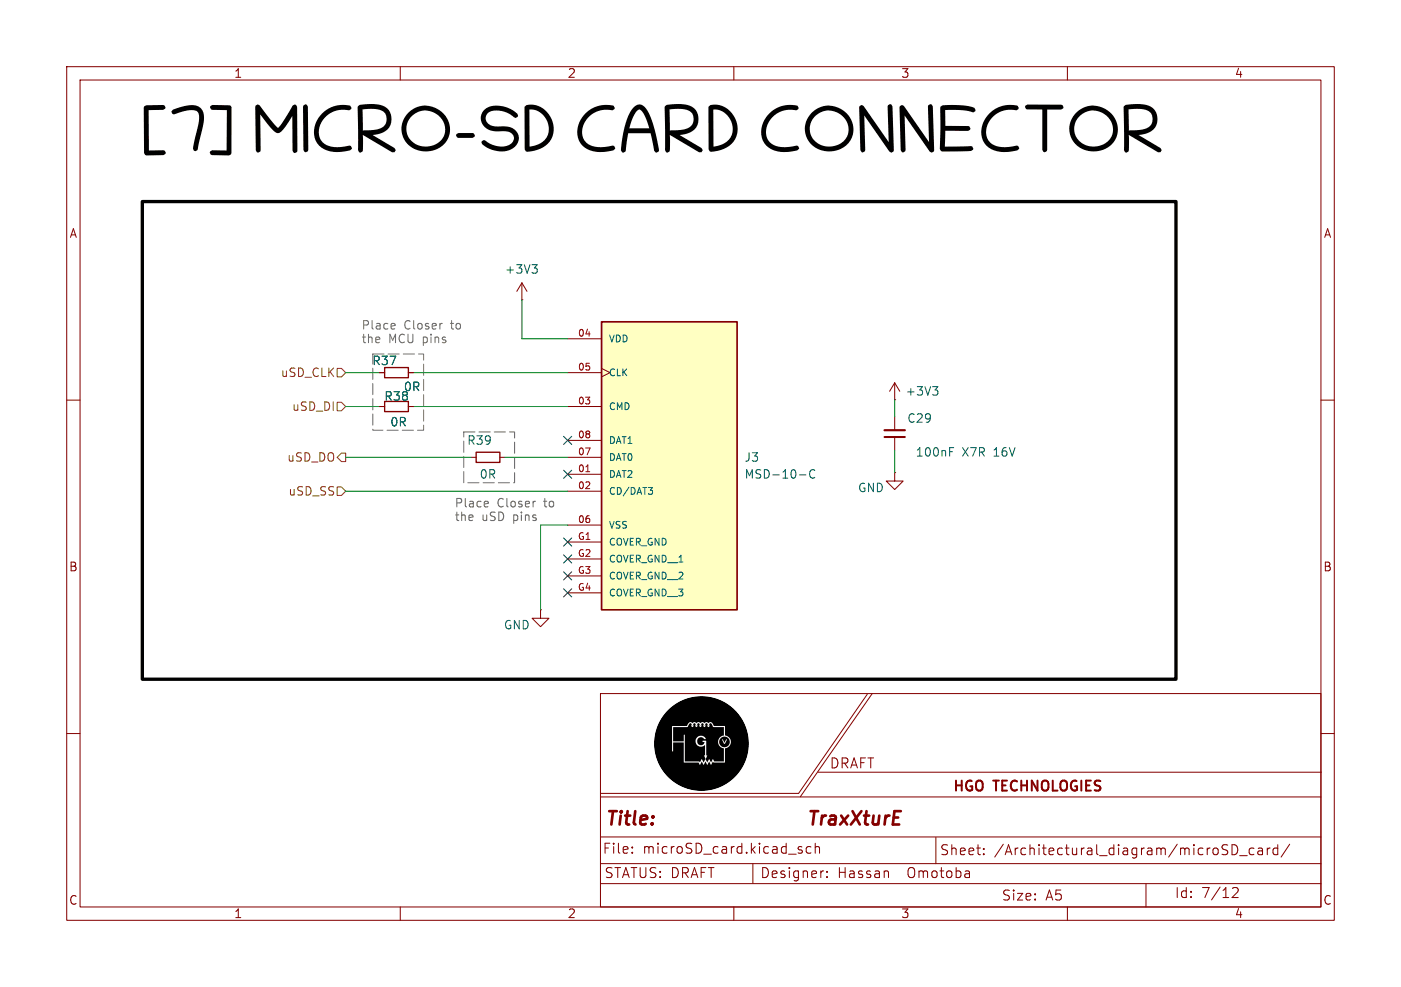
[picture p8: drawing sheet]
(kicad_sch
 (version 20231120)
 (generator "eeschema")
 (generator_version "8.0")
 (paper "A5")
 (title_block
  (title "              TraxXturE")
  (rev "0.0")
  (company "HGO TECHNOLOGIES")
  (comment 1 "1.0")
  (comment 2 "Hassan  Omotoba")
  (comment 3 "DRAFT"))
 (lib_symbols
  (symbol "Device:C_Small"
   (pin_numbers hide)
   (pin_names
    (offset 0.254) hide) (exclude_from_sim no) (in_bom yes) (on_board yes)
   (property "Reference" "C" (at 0.254 1.778 0) (effects (font (size 1.27 1.27)) (justify left)))
   (property "Value" "C_Small" (at 0.254 -2.032 0) (effects (font (size 1.27 1.27)) (justify left)))
   (property "Footprint" "" (at 0 0 0) (effects (font (size 1.27 1.27)) (hide yes)))
   (property "Datasheet" "~" (at 0 0 0) (effects (font (size 1.27 1.27)) (hide yes)))
   (property "Description" "Unpolarized capacitor, small symbol" (at 0 0 0) (effects (font (size 1.27 1.27)) (hide yes)))
   (symbol "C_Small_0_1"
    (polyline (pts (xy -1.524 -0.508) (xy 1.524 -0.508)) (stroke (width 0.3302) (type default)) (fill (type none)))
    (polyline (pts (xy -1.524 0.508) (xy 1.524 0.508)) (stroke (width 0.3048) (type default)) (fill (type none))))
   (symbol "C_Small_1_1"
    (pin passive line (at 0 2.54 270) (length 2.032) (name "~" (effects (font (size 1.27 1.27)))) (number "1" (effects (font (size 1.27 1.27)))))
    (pin passive line (at 0 -2.54 90) (length 2.032) (name "~" (effects (font (size 1.27 1.27)))) (number "2" (effects (font (size 1.27 1.27)))))))
  (symbol "Device:R_Small"
   (pin_numbers hide)
   (pin_names
    (offset 0.254) hide) (exclude_from_sim no) (in_bom yes) (on_board yes)
   (property "Reference" "R" (at 0.762 0.508 0) (effects (font (size 1.27 1.27)) (justify left)))
   (property "Value" "R_Small" (at 0.762 -1.016 0) (effects (font (size 1.27 1.27)) (justify left)))
   (property "Footprint" "" (at 0 0 0) (effects (font (size 1.27 1.27)) (hide yes)))
   (property "Datasheet" "~" (at 0 0 0) (effects (font (size 1.27 1.27)) (hide yes)))
   (property "Description" "Resistor, small symbol" (at 0 0 0) (effects (font (size 1.27 1.27)) (hide yes)))
   (symbol "R_Small_0_1"
    (rectangle (start -0.762 1.778) (end 0.762 -1.778) (stroke (width 0.2032) (type default)) (fill (type none))))
   (symbol "R_Small_1_1"
    (pin passive line (at 0 2.54 270) (length 0.762) (name "~" (effects (font (size 1.27 1.27)))) (number "1" (effects (font (size 1.27 1.27)))))
    (pin passive line (at 0 -2.54 90) (length 0.762) (name "~" (effects (font (size 1.27 1.27)))) (number "2" (effects (font (size 1.27 1.27)))))))
  (symbol "MSD-10-C:MSD-10-C"
   (pin_names
    (offset 1.016)) (exclude_from_sim no) (in_bom yes) (on_board yes)
   (property "Reference" "J" (at -10.16 18.542 0) (effects (font (size 1.27 1.27)) (justify left bottom)))
   (property "Value" "MSD-10-C" (at -10.16 -27.94 0) (effects (font (size 1.27 1.27)) (justify left bottom)))
   (property "Footprint" "MSD-10-C:CUI_MSD-10-C" (at 0 0 0) (effects (font (size 1.27 1.27)) (justify bottom) (hide yes)))
   (property "Datasheet" "" (at 0 0 0) (effects (font (size 1.27 1.27)) (hide yes)))
   (property "Description" "" (at 0 0 0) (effects (font (size 1.27 1.27)) (hide yes)))
   (property "PARTREV" "1.0" (at 0 0 0) (effects (font (size 1.27 1.27)) (justify bottom) (hide yes)))
   (property "STANDARD" "Manufacturer Recommendations" (at 0 0 0) (effects (font (size 1.27 1.27)) (justify bottom) (hide yes)))
   (property "MAXIMUM_PACKAGE_HEIGHT" "2.07mm" (at 0 0 0) (effects (font (size 1.27 1.27)) (justify bottom) (hide yes)))
   (property "MANUFACTURER" "CUI Devices" (at 0 0 0) (effects (font (size 1.27 1.27)) (justify bottom) (hide yes)))
   (symbol "MSD-10-C_0_0"
    (rectangle (start -10.16 -25.4) (end 10.16 17.78) (stroke (width 0.254) (type default)) (fill (type background)))
    (pin bidirectional line (at -15.24 -5.08 0) (length 5.08) (name "DAT2" (effects (font (size 1.016 1.016)))) (number "01" (effects (font (size 1.016 1.016)))))
    (pin bidirectional line (at -15.24 -7.62 0) (length 5.08) (name "CD/DAT3" (effects (font (size 1.016 1.016)))) (number "02" (effects (font (size 1.016 1.016)))))
    (pin bidirectional line (at -15.24 5.08 0) (length 5.08) (name "CMD" (effects (font (size 1.016 1.016)))) (number "03" (effects (font (size 1.016 1.016)))))
    (pin power_in line (at -15.24 15.24 0) (length 5.08) (name "VDD" (effects (font (size 1.016 1.016)))) (number "04" (effects (font (size 1.016 1.016)))))
    (pin input clock (at -15.24 10.16 0) (length 5.08) (name "CLK" (effects (font (size 1.016 1.016)))) (number "05" (effects (font (size 1.016 1.016)))))
    (pin power_in line (at -15.24 -12.7 0) (length 5.08) (name "VSS" (effects (font (size 1.016 1.016)))) (number "06" (effects (font (size 1.016 1.016)))))
    (pin bidirectional line (at -15.24 -2.54 0) (length 5.08) (name "DAT0" (effects (font (size 1.016 1.016)))) (number "07" (effects (font (size 1.016 1.016)))))
    (pin bidirectional line (at -15.24 0 0) (length 5.08) (name "DAT1" (effects (font (size 1.016 1.016)))) (number "08" (effects (font (size 1.016 1.016)))))
    (pin power_in line (at -15.24 -15.24 0) (length 5.08) (name "COVER_GND" (effects (font (size 1.016 1.016)))) (number "G1" (effects (font (size 1.016 1.016)))))
    (pin power_in line (at -15.24 -17.78 0) (length 5.08) (name "COVER_GND__1" (effects (font (size 1.016 1.016)))) (number "G2" (effects (font (size 1.016 1.016)))))
    (pin power_in line (at -15.24 -20.32 0) (length 5.08) (name "COVER_GND__2" (effects (font (size 1.016 1.016)))) (number "G3" (effects (font (size 1.016 1.016)))))
    (pin power_in line (at -15.24 -22.86 0) (length 5.08) (name "COVER_GND__3" (effects (font (size 1.016 1.016)))) (number "G4" (effects (font (size 1.016 1.016)))))))
  (symbol "power:GND"
   (power)
   (pin_numbers hide)
   (pin_names
    (offset 0) hide) (exclude_from_sim no) (in_bom yes) (on_board yes)
   (property "Reference" "#PWR" (at 0 -6.35 0) (effects (font (size 1.27 1.27)) (hide yes)))
   (property "Value" "GND" (at 0 -3.81 0) (effects (font (size 1.27 1.27))))
   (property "Footprint" "" (at 0 0 0) (effects (font (size 1.27 1.27)) (hide yes)))
   (property "Datasheet" "" (at 0 0 0) (effects (font (size 1.27 1.27)) (hide yes)))
   (property "Description" "Power symbol creates a global label with name \"GND\" , ground" (at 0 0 0) (effects (font (size 1.27 1.27)) (hide yes)))
   (symbol "GND_0_1"
    (polyline (pts (xy 0 0) (xy 0 -1.27) (xy 1.27 -1.27) (xy 0 -2.54) (xy -1.27 -1.27) (xy 0 -1.27)) (stroke (width 0) (type default)) (fill (type none))))
   (symbol "GND_1_1"
    (pin power_in line (at 0 0 270) (length 0) (name "~" (effects (font (size 1.27 1.27)))) (number "1" (effects (font (size 1.27 1.27)))))))
  (symbol "power:VCC"
   (power)
   (pin_numbers hide)
   (pin_names
    (offset 0) hide) (exclude_from_sim no) (in_bom yes) (on_board yes)
   (property "Reference" "#PWR" (at 0 -3.81 0) (effects (font (size 1.27 1.27)) (hide yes)))
   (property "Value" "VCC" (at 0 3.556 0) (effects (font (size 1.27 1.27))))
   (property "Footprint" "" (at 0 0 0) (effects (font (size 1.27 1.27)) (hide yes)))
   (property "Datasheet" "" (at 0 0 0) (effects (font (size 1.27 1.27)) (hide yes)))
   (property "Description" "Power symbol creates a global label with name \"VCC\"" (at 0 0 0) (effects (font (size 1.27 1.27)) (hide yes)))
   (symbol "VCC_0_1"
    (polyline (pts (xy -0.762 1.27) (xy 0 2.54)) (stroke (width 0) (type default)) (fill (type none)))
    (polyline (pts (xy 0 0) (xy 0 2.54)) (stroke (width 0) (type default)) (fill (type none)))
    (polyline (pts (xy 0 2.54) (xy 0.762 1.27)) (stroke (width 0) (type default)) (fill (type none))))
   (symbol "VCC_1_1"
    (pin power_in line (at 0 0 90) (length 0) (name "~" (effects (font (size 1.27 1.27)))) (number "1" (effects (font (size 1.27 1.27))))))))
 (no_connect
  (at 85.09 86.36))
 (no_connect
  (at 85.09 83.82))
 (no_connect
  (at 85.09 88.9))
 (no_connect
  (at 85.09 71.12))
 (no_connect
  (at 85.09 81.28))
 (no_connect
  (at 85.09 66.04))
 (wire
  (pts (xy 51.816 60.96) (xy 56.896 60.96))
  (stroke (width 0) (type default)))
 (wire
  (pts (xy 61.976 55.88) (xy 85.09 55.88))
  (stroke (width 0) (type default)))
 (wire
  (pts (xy 134.112 59.944) (xy 134.112 62.484))
  (stroke (width 0) (type default)))
 (wire
  (pts (xy 61.976 60.96) (xy 85.09 60.96))
  (stroke (width 0) (type default)))
 (wire
  (pts (xy 75.692 68.58) (xy 85.09 68.58))
  (stroke (width 0) (type default)))
 (wire
  (pts (xy 51.816 68.58) (xy 70.612 68.58))
  (stroke (width 0) (type default)))
 (wire
  (pts (xy 78.232 50.8) (xy 78.232 44.958))
  (stroke (width 0) (type default)))
 (wire
  (pts (xy 81.026 78.74) (xy 81.026 91.44))
  (stroke (width 0) (type default)))
 (wire
  (pts (xy 51.816 73.66) (xy 85.09 73.66))
  (stroke (width 0) (type default)))
 (wire
  (pts (xy 81.026 78.74) (xy 85.09 78.74))
  (stroke (width 0) (type default)))
 (wire
  (pts (xy 51.816 55.88) (xy 56.896 55.88))
  (stroke (width 0) (type default)))
 (wire
  (pts (xy 85.09 50.8) (xy 78.232 50.8))
  (stroke (width 0) (type default)))
 (wire
  (pts (xy 134.112 70.866) (xy 134.112 67.564))
  (stroke (width 0) (type default)))
 (rectangle
  (start 21.336 30.226)
  (end 176.276 101.854)
  (stroke (width 0.5) (type default) (color 0 0 0 1))
  (fill (type none)))
 (rectangle
  (start 69.5168 64.7737)
  (end 77.1368 72.3937)
  (stroke (width 0) (type dash) (color 109 109 109 1))
  (fill (type none)))
 (rectangle
  (start 55.88 53.086)
  (end 63.5 64.516)
  (stroke (width 0) (type dash) (color 109 109 109 1))
  (fill (type none)))
 (image
  (at 105.156 111.506)
  (scale 0.171684)
  (data))
 (text "Place Closer to \nthe uSD pins"
  (exclude_from_sim no)
  (at 68.072 76.708 0)
  (effects (font (size 1.27 1.27) (thickness 0.1588) (color 110 110 110 1)) (justify left)))
 (text "Place Closer to \nthe MCU pins"
  (exclude_from_sim no)
  (at 54.102 50.038 0)
  (effects (font (size 1.27 1.27) (thickness 0.1588) (color 115 115 115 1)) (justify left)))
 (text "[7] MICRO-SD CARD CONNECTOR"
  (exclude_from_sim no)
  (at 97.79 21.59 0)
  (effects (font
    (face "Chilanka") (size 7 7) (thickness 0.5)
    (bold yes) (color 0 0 0 1))))
 (hierarchical_label "uSD_SS"
  (shape input)
  (at 51.816 73.66 180)
  (effects (font (size 1.27 1.27)) (justify right)))
 (hierarchical_label "uSD_DI"
  (shape input)
  (at 51.816 60.96 180)
  (effects (font (size 1.27 1.27)) (justify right)))
 (hierarchical_label "uSD_CLK"
  (shape input)
  (at 51.816 55.88 180)
  (effects (font (size 1.27 1.27)) (justify right)))
 (hierarchical_label "uSD_DO"
  (shape output)
  (at 51.816 68.58 180)
  (effects (font (size 1.27 1.27)) (justify right)))
 (symbol
  (lib_id "power:GND")
  (at 134.112 70.866 0)
  (unit 1)
  (exclude_from_sim no)
  (in_bom yes)
  (on_board yes)
  (dnp no)
  (property "Reference" "#PWR039" (at 134.112 77.216 0) (effects (font (size 1.27 1.27)) (hide yes)))
  (property "Value" "GND" (at 130.556 73.152 0) (effects (font (size 1.27 1.27))))
  (property "Footprint" "" (at 134.112 70.866 0) (effects (font (size 1.27 1.27)) (hide yes)))
  (property "Datasheet" "" (at 134.112 70.866 0) (effects (font (size 1.27 1.27)) (hide yes)))
  (property "Description" "Power symbol creates a global label with name \"GND\" , ground" (at 134.112 70.866 0) (effects (font (size 1.27 1.27)) (hide yes)))
  (pin "1"))
 (symbol
  (lib_id "Device:R_Small")
  (at 59.436 60.96 270)
  (unit 1)
  (exclude_from_sim no)
  (in_bom yes)
  (on_board yes)
  (dnp no)
  (property "Reference" "R38" (at 59.458 59.4254 90) (effects (font (size 1.27 1.27))))
  (property "Value" "0R" (at 59.7551 63.2882 90) (effects (font (size 1.27 1.27))))
  (property "Footprint" "Resistor_SMD:R_0402_1005Metric" (at 59.436 60.96 0) (effects (font (size 1.27 1.27)) (hide yes)))
  (property "Datasheet" "~" (at 59.436 60.96 0) (effects (font (size 1.27 1.27)) (hide yes)))
  (property "Description" "Resistor, small symbol" (at 59.436 60.96 0) (effects (font (size 1.27 1.27)) (hide yes)))
  (pin "1")
  (pin "2"))
 (symbol
  (lib_id "power:VCC")
  (at 78.232 44.958 0)
  (unit 1)
  (exclude_from_sim no)
  (in_bom yes)
  (on_board yes)
  (dnp no)
  (fields_autoplaced yes)
  (property "Reference" "#PWR029" (at 78.232 48.768 0) (effects (font (size 1.27 1.27)) (hide yes)))
  (property "Value" "+3V3" (at 78.232 40.386 0) (effects (font (size 1.27 1.27))))
  (property "Footprint" "" (at 78.232 44.958 0) (effects (font (size 1.27 1.27)) (hide yes)))
  (property "Datasheet" "" (at 78.232 44.958 0) (effects (font (size 1.27 1.27)) (hide yes)))
  (property "Description" "Power symbol creates a global label with name \"VCC\"" (at 78.232 44.958 0) (effects (font (size 1.27 1.27)) (hide yes)))
  (pin "1"))
 (symbol
  (lib_id "power:GND")
  (at 81.026 91.44 0)
  (unit 1)
  (exclude_from_sim no)
  (in_bom yes)
  (on_board yes)
  (dnp no)
  (property "Reference" "#PWR086" (at 81.026 97.79 0) (effects (font (size 1.27 1.27)) (hide yes)))
  (property "Value" "GND" (at 77.47 93.726 0) (effects (font (size 1.27 1.27))))
  (property "Footprint" "" (at 81.026 91.44 0) (effects (font (size 1.27 1.27)) (hide yes)))
  (property "Datasheet" "" (at 81.026 91.44 0) (effects (font (size 1.27 1.27)) (hide yes)))
  (property "Description" "Power symbol creates a global label with name \"GND\" , ground" (at 81.026 91.44 0) (effects (font (size 1.27 1.27)) (hide yes)))
  (pin "1"))
 (symbol
  (lib_id "Device:R_Small")
  (at 59.436 55.88 270)
  (unit 1)
  (exclude_from_sim no)
  (in_bom yes)
  (on_board yes)
  (dnp no)
  (property "Reference" "R37" (at 57.658 54.102 90) (effects (font (size 1.27 1.27))))
  (property "Value" "0R" (at 61.7756 57.9991 90) (effects (font (size 1.27 1.27))))
  (property "Footprint" "Resistor_SMD:R_0402_1005Metric" (at 59.436 55.88 0) (effects (font (size 1.27 1.27)) (hide yes)))
  (property "Datasheet" "~" (at 59.436 55.88 0) (effects (font (size 1.27 1.27)) (hide yes)))
  (property "Description" "Resistor, small symbol" (at 59.436 55.88 0) (effects (font (size 1.27 1.27)) (hide yes)))
  (pin "1")
  (pin "2"))
 (symbol
  (lib_id "MSD-10-C:MSD-10-C")
  (at 100.33 66.04 0)
  (unit 1)
  (exclude_from_sim no)
  (in_bom yes)
  (on_board yes)
  (dnp no)
  (fields_autoplaced yes)
  (property "Reference" "J3" (at 111.506 68.5799 0) (effects (font (size 1.27 1.27)) (justify left)))
  (property "Value" "MSD-10-C" (at 111.506 71.1199 0) (effects (font (size 1.27 1.27)) (justify left)))
  (property "Footprint" "MSD_10_C:CUI_MSD-10-C" (at 100.33 66.04 0) (effects (font (size 1.27 1.27)) (justify bottom) (hide yes)))
  (property "Datasheet" "" (at 100.33 66.04 0) (effects (font (size 1.27 1.27)) (hide yes)))
  (property "Description" "" (at 100.33 66.04 0) (effects (font (size 1.27 1.27)) (hide yes)))
  (property "PARTREV" "1.0" (at 100.33 66.04 0) (effects (font (size 1.27 1.27)) (justify bottom) (hide yes)))
  (property "STANDARD" "Manufacturer Recommendations" (at 100.33 66.04 0) (effects (font (size 1.27 1.27)) (justify bottom) (hide yes)))
  (property "MAXIMUM_PACKAGE_HEIGHT" "2.07mm" (at 100.33 66.04 0) (effects (font (size 1.27 1.27)) (justify bottom) (hide yes)))
  (property "MANUFACTURER" "CUI Devices" (at 100.33 66.04 0) (effects (font (size 1.27 1.27)) (justify bottom) (hide yes)))
  (pin "G4")
  (pin "04")
  (pin "01")
  (pin "G2")
  (pin "08")
  (pin "G1")
  (pin "G3")
  (pin "02")
  (pin "05")
  (pin "06")
  (pin "07")
  (pin "03"))
 (symbol
  (lib_id "power:VCC")
  (at 134.112 59.944 0)
  (unit 1)
  (exclude_from_sim no)
  (in_bom yes)
  (on_board yes)
  (dnp no)
  (fields_autoplaced yes)
  (property "Reference" "#PWR038" (at 134.112 63.754 0) (effects (font (size 1.27 1.27)) (hide yes)))
  (property "Value" "+3V3" (at 135.636 58.6739 0) (effects (font (size 1.27 1.27)) (justify left)))
  (property "Footprint" "" (at 134.112 59.944 0) (effects (font (size 1.27 1.27)) (hide yes)))
  (property "Datasheet" "" (at 134.112 59.944 0) (effects (font (size 1.27 1.27)) (hide yes)))
  (property "Description" "Power symbol creates a global label with name \"VCC\"" (at 134.112 59.944 0) (effects (font (size 1.27 1.27)) (hide yes)))
  (pin "1"))
 (symbol
  (lib_id "Device:R_Small")
  (at 73.152 68.58 270)
  (unit 1)
  (exclude_from_sim no)
  (in_bom yes)
  (on_board yes)
  (dnp no)
  (property "Reference" "R39" (at 71.882 66.04 90) (effects (font (size 1.27 1.27))))
  (property "Value" "0R" (at 73.152 71.12 90) (effects (font (size 1.27 1.27))))
  (property "Footprint" "Resistor_SMD:R_0402_1005Metric" (at 73.152 68.58 0) (effects (font (size 1.27 1.27)) (hide yes)))
  (property "Datasheet" "~" (at 73.152 68.58 0) (effects (font (size 1.27 1.27)) (hide yes)))
  (property "Description" "Resistor, small symbol" (at 73.152 68.58 0) (effects (font (size 1.27 1.27)) (hide yes)))
  (pin "1")
  (pin "2"))
 (symbol
  (lib_id "Device:C_Small")
  (at 134.112 65.024 180)
  (unit 1)
  (exclude_from_sim no)
  (in_bom yes)
  (on_board yes)
  (dnp no)
  (property "Reference" "C29" (at 135.89 62.738 0) (effects (font (size 1.27 1.27)) (justify right)))
  (property "Value" "100nF X7R 16V" (at 137.16 67.818 0) (effects (font (size 1.27 1.27)) (justify right)))
  (property "Footprint" "Capacitor_SMD:C_0402_1005Metric" (at 134.112 65.024 0) (effects (font (size 1.27 1.27)) (hide yes)))
  (property "Datasheet" "~" (at 134.112 65.024 0) (effects (font (size 1.27 1.27)) (hide yes)))
  (property "Description" "Unpolarized capacitor, small symbol" (at 134.112 65.024 0) (effects (font (size 1.27 1.27)) (hide yes)))
  (pin "2")
  (pin "1")))
